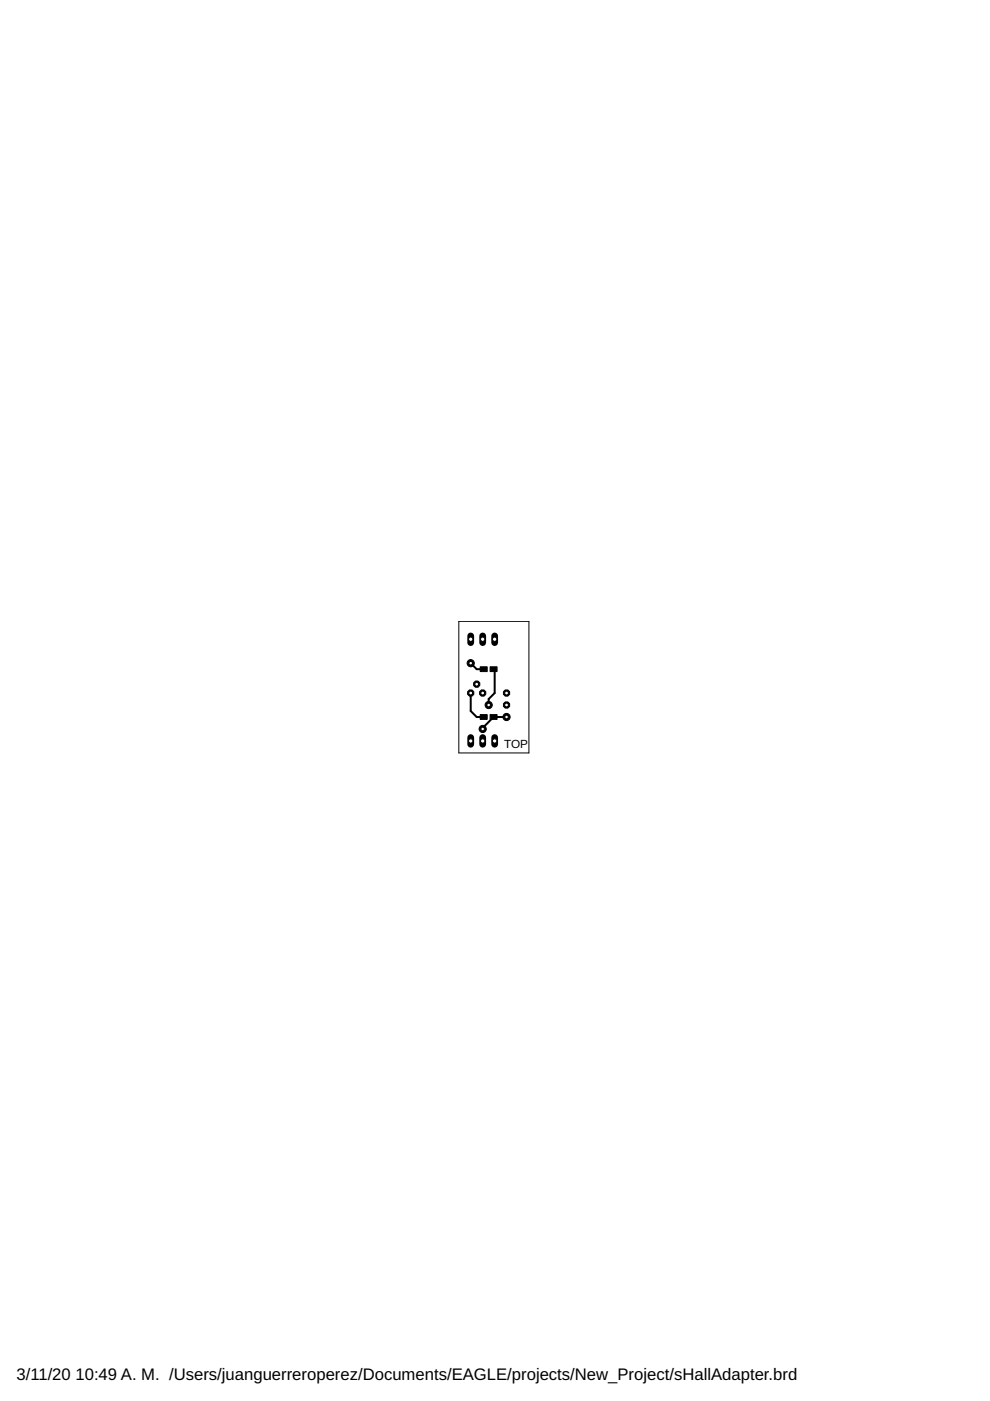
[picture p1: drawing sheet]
<svg xmlns="http://www.w3.org/2000/svg" width="210mm" height="297mm" viewBox="0 0 210 297" stroke-linecap="round" stroke-linejoin="round" font-family="sans-serif">
<path d="M101.8 151.5h1.5v1h-1.5zM101.8 141.4h1.5v1h-1.5zM103.9 151.5h1.5v1h-1.5zM103.9 141.4h1.5v1h-1.5z" fill="#000" stroke="#000" stroke-width=".21"/>
<path d="M99.8 146.9v3.8l1.3 1.3h1.5M99.8 140.6l1.3 1.3h1.5M104.6 141.9h.3v5l-1.3 1.3v1.3M107.4 152h-2.8l-2.3 2.3v.3" fill="none" stroke="#000" stroke-width=".42"/>
<path d="M99.8 156.4v1.4" fill="none" stroke="#000" stroke-width="1.4"/>
<circle cx="99.8" cy="157.1" r=".47" fill="#fff" stroke="#000" stroke-width=".21"/>
<path d="M102.3 156.4v1.4" fill="none" stroke="#000" stroke-width="1.4"/>
<circle cx="102.3" cy="157.1" r=".47" fill="#fff" stroke="#000" stroke-width=".21"/>
<path d="M104.9 156.4v1.4" fill="none" stroke="#000" stroke-width="1.4"/>
<circle cx="104.9" cy="157.1" r=".47" fill="#fff" stroke="#000" stroke-width=".21"/>
<circle cx="107.4" cy="149.5" r=".71" fill="#000" stroke="#000" stroke-width=".21"/>
<circle cx="107.4" cy="149.5" r=".4" fill="#fff" stroke="#000" stroke-width=".21"/>
<circle cx="107.4" cy="146.9" r=".71" fill="#000" stroke="#000" stroke-width=".21"/>
<circle cx="107.4" cy="146.9" r=".4" fill="#fff" stroke="#000" stroke-width=".21"/>
<path d="M99.8 134.8v1.4" fill="none" stroke="#000" stroke-width="1.4"/>
<circle cx="99.8" cy="135.5" r=".47" fill="#fff" stroke="#000" stroke-width=".21"/>
<path d="M102.3 134.8v1.4" fill="none" stroke="#000" stroke-width="1.4"/>
<circle cx="102.3" cy="135.5" r=".47" fill="#fff" stroke="#000" stroke-width=".21"/>
<path d="M104.9 134.8v1.4" fill="none" stroke="#000" stroke-width="1.4"/>
<circle cx="104.9" cy="135.5" r=".47" fill="#fff" stroke="#000" stroke-width=".21"/>
<circle cx="102.3" cy="146.9" r=".71" fill="#000" stroke="#000" stroke-width=".21"/>
<circle cx="102.3" cy="146.9" r=".4" fill="#fff" stroke="#000" stroke-width=".21"/>
<circle cx="101.1" cy="145.1" r=".71" fill="#000" stroke="#000" stroke-width=".21"/>
<circle cx="101.1" cy="145.1" r=".4" fill="#fff" stroke="#000" stroke-width=".21"/>
<circle cx="99.8" cy="146.9" r=".71" fill="#000" stroke="#000" stroke-width=".21"/>
<circle cx="99.8" cy="146.9" r=".4" fill="#fff" stroke="#000" stroke-width=".21"/>
<circle cx="107.4" cy="152" r=".76" fill="#000" stroke="#000" stroke-width=".21"/>
<circle cx="107.4" cy="152" r=".38" fill="#fff" stroke="#000" stroke-width=".21"/>
<circle cx="102.3" cy="154.6" r=".76" fill="#000" stroke="#000" stroke-width=".21"/>
<circle cx="102.3" cy="154.6" r=".38" fill="#fff" stroke="#000" stroke-width=".21"/>
<circle cx="99.8" cy="140.6" r=".76" fill="#000" stroke="#000" stroke-width=".21"/>
<circle cx="99.8" cy="140.6" r=".38" fill="#fff" stroke="#000" stroke-width=".21"/>
<circle cx="103.6" cy="149.5" r=".76" fill="#000" stroke="#000" stroke-width=".21"/>
<circle cx="103.6" cy="149.5" r=".38" fill="#fff" stroke="#000" stroke-width=".21"/>
<path d="M97.3 131.7h14.8v27.9h-14.8z" fill="none" stroke="#000" stroke-width=".21"/>
<g font-size="3.5">
<text x="3.5" y="292.5">3/11/20</text>
<text x="16" y="292.5">10:49 A. M. /Users/juanguerreroperez/Documents/EAGLE/projects/New_Project/sHallAdapter.brd</text>
</g>
<text font-size="2.5" x="106.9" y="158.6">TOP</text>
</svg>
